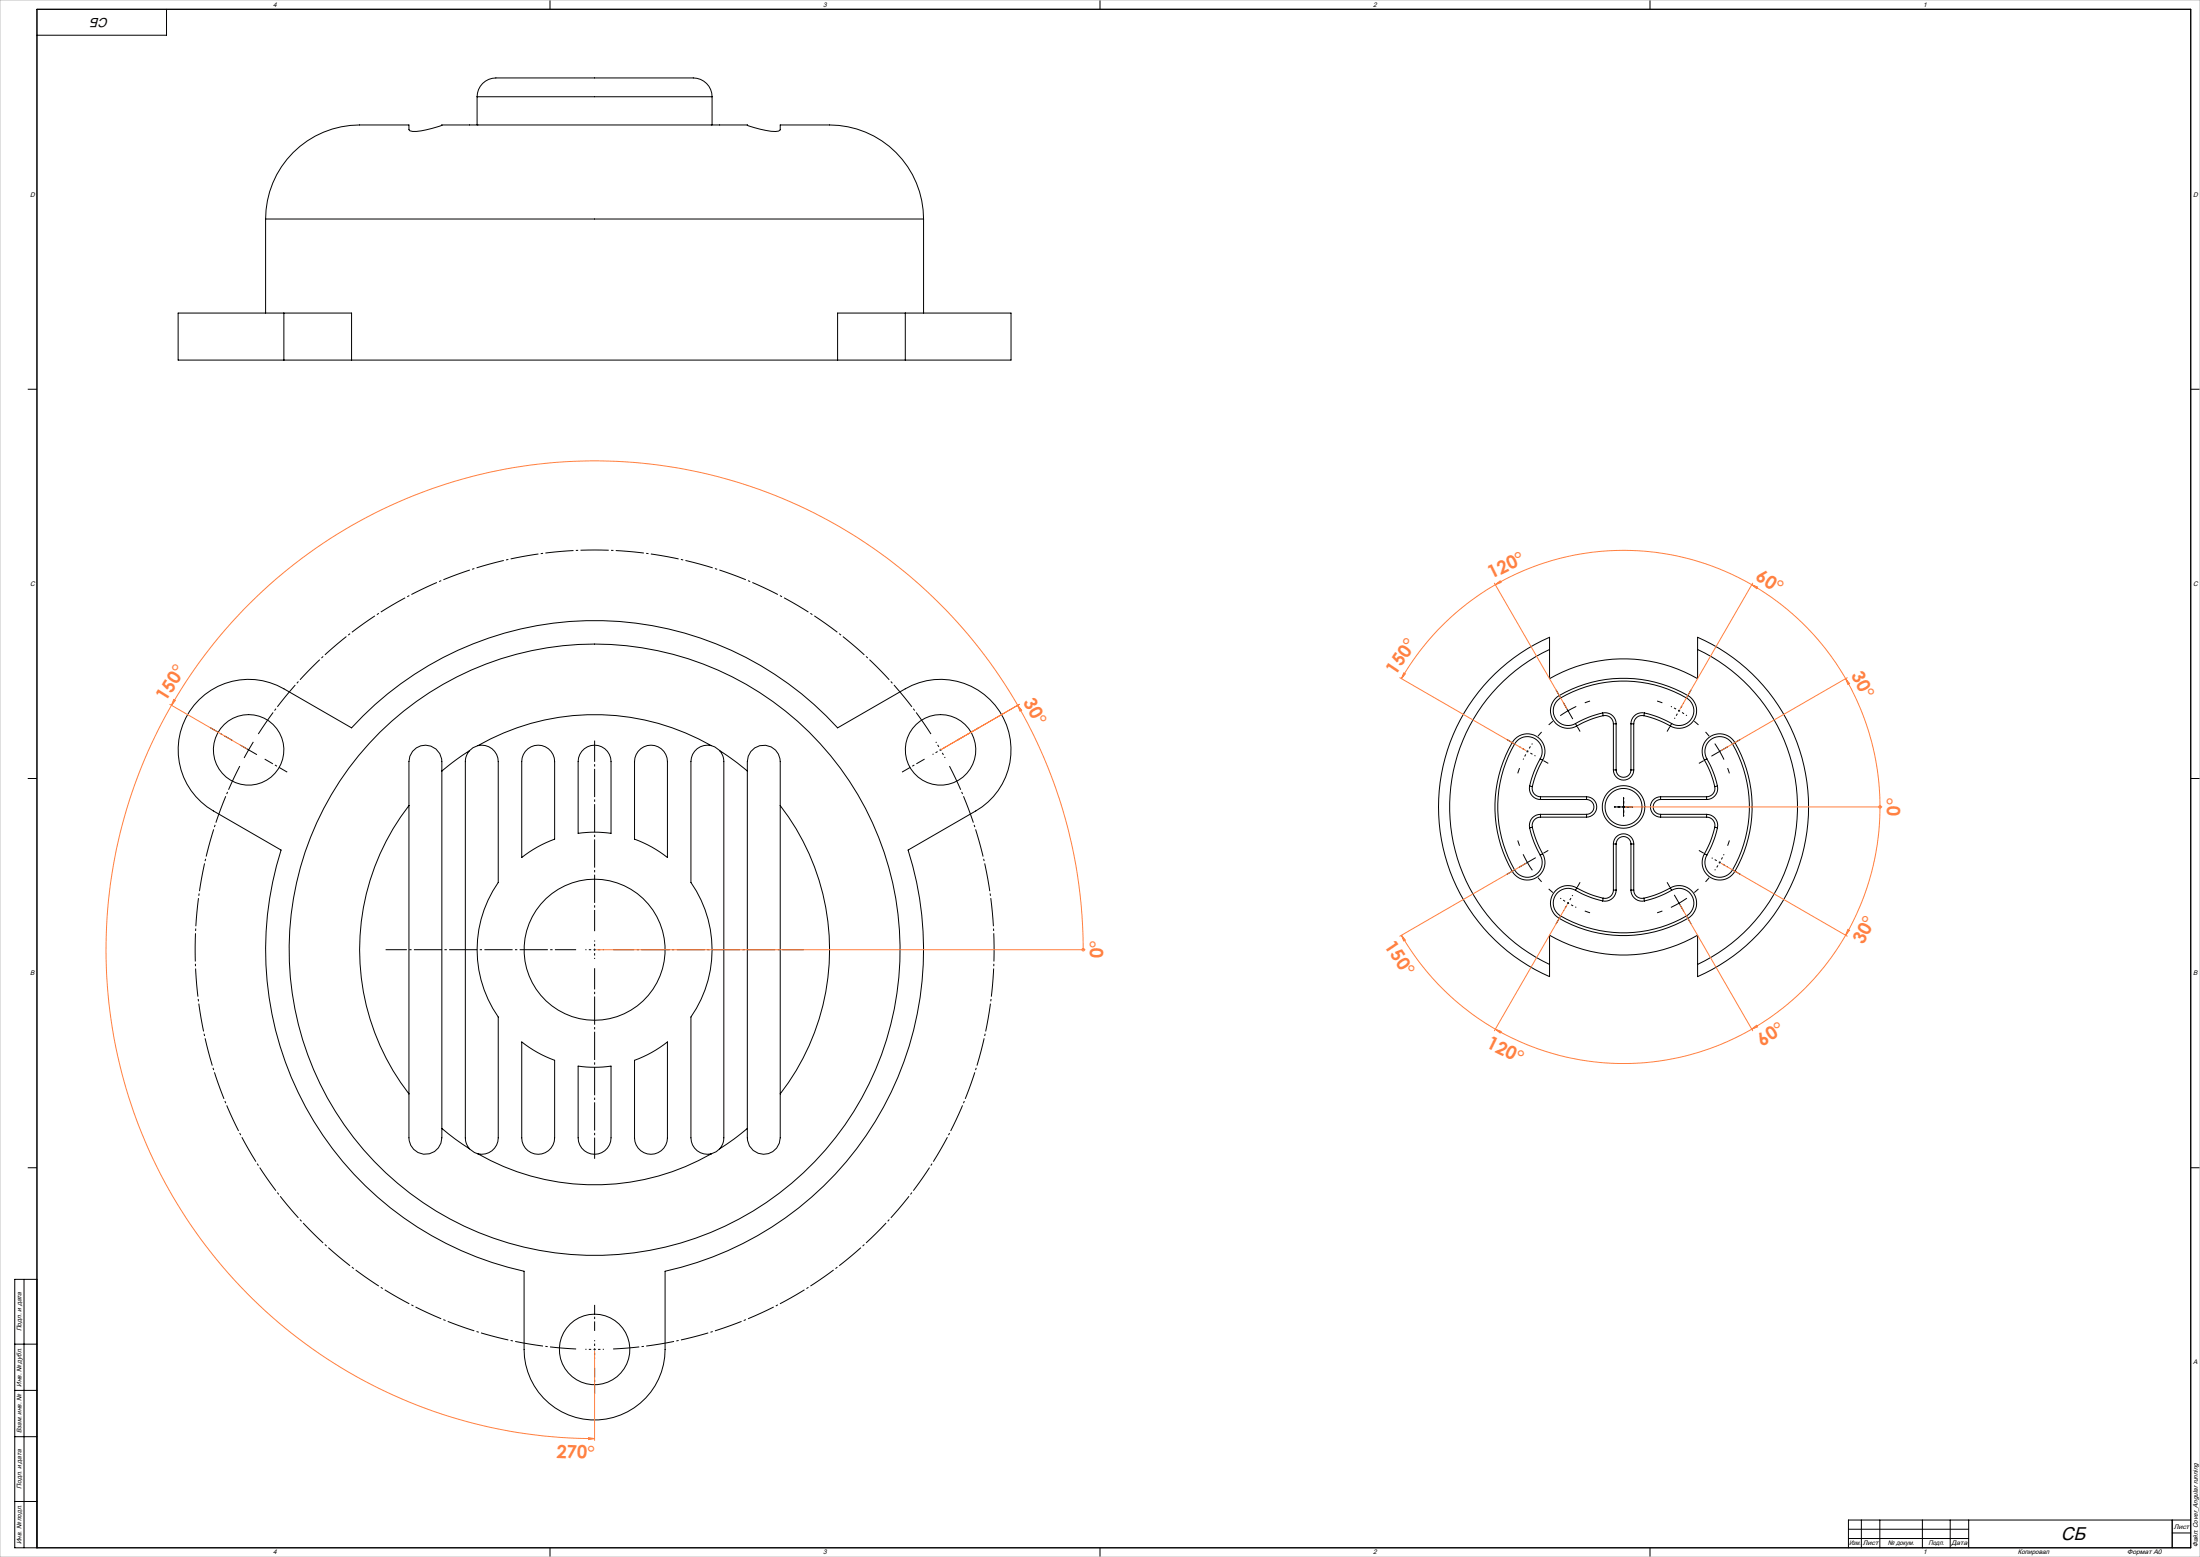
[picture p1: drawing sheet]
<svg xmlns="http://www.w3.org/2000/svg" width="1189mm" height="841mm" viewBox="0 0 1189 841" stroke-linecap="round" stroke-linejoin="round" font-family="sans-serif">
<g fill="none" stroke="#000" stroke-width=".54">
<path d="M90 5v14h-70M258 52a11 11 0 0 1 14-10h97a18 18 0 0 1 13 3 10 10 0 0 1 3 7M258 52h127M258 52v16M385 52v16M239 68a42 42 0 0 1-17 3l-1-3h-19a54 54 0 0 0-52 26 51 51 0 0 0-6 24M239 68h165M239 68h.1M404 68a44 44 0 0 0 17 3l1-1v-2h18a54 54 0 0 1 53 26 51 51 0 0 1 6 24M404 68h.1M144 118h355M144 118v51"/>
<path d="M499 118v51M153 169h-57v26h57M153 169h37v26M153 169v26M489 169h57v26h-57M489 169h-36v26M489 169v26M153 195h37M190 195h263M453 195h36M837 351a94 94 0 0 0-54 85 94 94 0 0 0 54 85M917 351a94 94 0 0 1 54 85 94 94 0 0 1-54 85"/>
<path d="M108 378a38 38 0 0 1 45-6l37 21a178 178 0 0 1 263 0l36-21a38 38 0 0 1 52 14 38 38 0 0 1-14 52l-36 21a178 178 0 0 1-132 228v42a38 38 0 0 1-38 38 38 38 0 0 1-38-38v-42a178 178 0 0 1-131-228l-37-21a38 38 0 0 1-7-60zM808 364a100 100 0 0 1 29-20v23a80 80 0 0 1 80 0v-23a100 100 0 0 1 60 92 100 100 0 0 1-60 92v-23a80 80 0 0 1-80 0v23a100 100 0 0 1-29-164zM843 376a9 9 0 0 0-4 13 9 9 0 0 0 13 3M843 376a70 70 0 0 1 69 0M843 376v1M843 377a68 68 0 0 1 68 0M843 377a8 8 0 0 0-2 11 8 8 0 0 0 10 3M845 380l5 8M911 377a8 8 0 0 1 3 11 8 8 0 0 1-11 3M912 376a9 9 0 0 1 4 13 9 9 0 0 1-13 3M912 376l-1 1M851 391l1 1"/>
<path d="M852 382l-9 5M866 385a6 6 0 0 1 7 6M866 385a52 52 0 0 0-15 6M866 385v2M866 387l-7 2-7 3M866 387a5 5 0 0 1 6 4M872 391v25M872 391h1M873 391v25M881 391h2M881 391v25M883 391v25"/>
<path d="M888 387a4 4 0 0 0-5 4M888 387l8 2 7 3M889 385a6 6 0 0 0-8 6M889 385a51 51 0 0 1 14 6M889 385l-1 2M903 391v1M130 403l9 5M137 401l-5 8M254 405l-15 11M254 405l-2 3-1 3v204l1 3 2 3M258 403a127 127 0 0 1 126 0M258 403l-2 1-2 1"/>
<path d="M258 403a9 9 0 0 1 11 8v66a63 63 0 0 0 0 72v66a9 9 0 0 1-11 8M284 406a9 9 0 0 1 10-3 9 9 0 0 1 6 8v42a64 64 0 0 0-18 10v-52v-2zM314 406a9 9 0 0 1 10-3 9 9 0 0 1 6 8v39a63 63 0 0 0-18 0v-39l1-2zM345 406a9 9 0 0 1 10-3 9 9 0 0 1 6 8v52a64 64 0 0 0-18-10v-42v-2zM384 403l5 2M384 403a9 9 0 0 0-11 8v66a63 63 0 0 1 0 72v66a9 9 0 0 0 11 8M389 405l15 11M389 405a9 9 0 0 1 2 6v204a9 9 0 0 1-2 6M817 401a9 9 0 0 1 13-3 9 9 0 0 1 4 13M817 401a69 69 0 0 0 0 70M817 401l2 1M819 402a68 68 0 0 0 0 68"/>
<path d="M819 402a8 8 0 0 1 10-3 8 8 0 0 1 3 11M832 410a52 52 0 0 0-5 15M832 410l2 1M834 411l-4 7-2 7M872 416a6 6 0 0 0 5 5 6 6 0 0 0 6-5M872 416h1M873 416a4 4 0 0 0 4 4 4 4 0 0 0 4-4M881 416h2M921 411a49 49 0 0 1 6 14M922 410a52 52 0 0 1 6 15M922 410l-1 1M927 402l5 8"/>
<path d="M934 403l-9 5M936 402a8 8 0 0 0-11-3 8 8 0 0 0-3 11M936 402a68 68 0 0 1 0 68M938 401a70 70 0 0 1 0 70M938 401a10 10 0 0 0-13-3 10 10 0 0 0-4 13M938 401l-2 1M221 435v-18a12 12 0 0 1 4-13 9 9 0 0 1 14 7v204a9 9 0 0 1-9 8 9 9 0 0 1-9-8v-24M221 435a127 127 0 0 0 0 156M221 435v156M422 435v-24a9 9 0 0 0-9-8 9 9 0 0 0-9 8v204a9 9 0 0 0 9 8 9 9 0 0 0 9-8v-24M422 435a127 127 0 0 1 0 156M422 435v156"/>
<path d="M827 425a6 6 0 0 0 6 7M827 425h1M828 425a5 5 0 0 0 5 5M833 440a6 6 0 0 0-6 7M833 430h24M833 430v2M833 440v1M833 440h24M833 432h24M857 430a6 6 0 0 1 6 6 6 6 0 0 1-6 5M857 432a4 4 0 0 1 4 4 4 4 0 0 1-4 4M857 430v2"/>
<path d="M857 440v1M872 436h10M877 431v10M897 430a6 6 0 0 0-5 6 6 6 0 0 0 5 5M897 432a4 4 0 0 0-4 4 4 4 0 0 0 4 4M897 430h25M897 440h25M897 432h25M897 430v2M897 440v1M922 440a6 6 0 0 1 6 7M922 430v2"/>
<path d="M922 440v1M927 425a5 5 0 0 1-5 5M928 425a6 6 0 0 1-6 7M928 425h-1M827 447a51 51 0 0 0 5 15M828 447l2 7 4 7M828 447h-1M833 441a5 5 0 0 0-5 6M833 441h24M872 456a6 6 0 0 1 5-6 6 6 0 0 1 6 6M872 456v25M872 456h1"/>
<path d="M873 456a4 4 0 0 1 4-4 4 4 0 0 1 4 4M873 456v25M881 456v25M881 456h2M883 456v25M897 441h25M922 441a5 5 0 0 1 5 6M927 447l-2 7-4 7M927 447h1M928 447a51 51 0 0 1-6 15M819 470l-2 1M823 461l5 9"/>
<path d="M830 463l-9 5M832 462a8 8 0 0 1-3 11 8 8 0 0 1-10-3M834 461a9 9 0 0 1-4 13 9 9 0 0 1-13-3M834 461l-2 1M852 480l7 3 7 2M852 480a9 9 0 0 0-13 3 9 9 0 0 0 4 13M852 480l-1 1M903 480a9 9 0 0 1 13 3 9 9 0 0 1-4 13M903 480l-7 3-8 2M903 480v1M921 461a10 10 0 0 0 4 13 10 10 0 0 0 13-3M921 461l1 1"/>
<path d="M922 462a8 8 0 0 0 3 11 8 8 0 0 0 11-3M936 470l2 1M843 496a70 70 0 0 0 69 0M843 495a68 68 0 0 0 68 0M843 495v1M851 481a8 8 0 0 0-10 3 8 8 0 0 0 2 11M851 481l8 3 7 3M866 485v2M872 481a5 5 0 0 1-6 4M872 481h1M873 481a6 6 0 0 1-7 6M881 481a6 6 0 0 0 8 6"/>
<path d="M881 481h2M883 481a4 4 0 0 0 5 4M888 485l1 2M903 481a8 8 0 0 1 11 3 8 8 0 0 1-3 11M903 481l-7 3-7 3M905 483l5 9M911 495l1 1M912 485l-9 5M282 563a64 64 0 0 0 18 10v42a9 9 0 0 1-9 8 9 9 0 0 1-9-8zM312 576a63 63 0 0 0 18 0v39a9 9 0 0 1-9 8 9 9 0 0 1-9-8zM343 573a64 64 0 0 0 18-10v52a9 9 0 0 1-9 8 9 9 0 0 1-9-8zM239 610l15 11"/>
<path d="M404 610l-15 11M254 621l4 2M258 623a127 127 0 0 0 126 0M389 621l-5 2M13 691v145M20 691h-12v145h1176v-831h-1164v831M8 726h12M8 751h12M8 776h12M8 811h12M999 826h65M999 831h65"/>
<path d="M1006 821v15M1016 821v15M1039 821v15M1054 821v15M1064 821v15M1174 821v15M1174 828h10M1184 821h-185v15"/>
<circle cx="134" cy="405" r="19"/>
<circle cx="508" cy="405" r="19"/>
<circle cx="877" cy="436" r="10"/>
<circle cx="877" cy="436" r="11"/>
<circle cx="321" cy="513" r="38"/>
<circle cx="321" cy="513" r="165"/>
<circle cx="321" cy="729" r="19"/>
</g>
<g fill="none" stroke="#000" stroke-width=".54" stroke-dasharray="15.2 1.3 1.3 1.3" stroke-dashoffset="14.6" stroke-linecap="butt">
<path d="M907 384l-4-2M907 384l5 3M907 384l3-4M907 384l-2 4M508 405l-2-4M508 405l3 4M508 405l5-2M508 405l-4 3M826 406l-3 4M826 406l2-4M826 406l-5-3M826 406l4 2"/>
<path d="M877 436v-5M877 436h-5M877 436v5M877 436h5M929 466l3-5M929 466l-2 4M929 466l5 2M929 466l-4-3M847 488l5 2M847 488l-4-3M847 488l-2 4M847 488l3-5"/>
<path d="M321 513v-5M321 513h-5M321 513v5M321 513h5M321 729h5M321 729h-5M321 729v5M321 729v-5"/>
</g>
<path d="M503 396a216 216 0 0 0-363 0M130 414a216 216 0 0 0 181 315M331 729a216 216 0 0 0 182-315" fill="none" stroke="#000" stroke-width=".54" stroke-dasharray="15.2 1.3 1.3 1.3" stroke-dashoffset="1.1" stroke-linecap="butt"/>
<g fill="none" stroke="#000" stroke-width=".54" stroke-dasharray="15.2 1.3 1.3 1.3" stroke-linecap="butt">
<path d="M842 375l-1-2M857 380l2-1M898 380l-2-1M912 375l2-2M831 398l2-3M839 390l-2 2M852 393l2 2M902 393l-1 2M916 390l2 2M924 398l-2-3M817 401l-3-2M821 415l-1 3"/>
<path d="M834 411l3 1M921 411l-3 1M934 415l1 3M938 401l3-2M821 457l-1-3M934 457l1-3M817 471l-3 1M831 474l2 2M834 461l3-2M852 479l2-2M902 479l-1-2M921 461l-3-2"/>
<path d="M924 474l-2 2M938 471l3 1M839 482l-2-2M842 496l-1 3M857 492l2 1M898 492l-2 1M912 496l2 3M916 482l2-2"/>
</g>
<g fill="none" stroke="#ff8040" stroke-width=".54">
<path d="M808 315l39 68M808 316a139 139 0 0 1 139 0M808 316l3-2v1zM808 316a139 139 0 0 0-51 51M947 316a139 139 0 0 1 50 51M947 316l3 1-1 1zM947 315l-39 68M94 378h1l-2 3zM757 366l68 39M759 363l1 1-3 3zM997 367a139 139 0 0 1 19 69M997 367l3 2-1 1z"/>
<path d="M998 366l-68 39M92 380l41 25M93 381a264 264 0 0 0 228 396M93 381a264 264 0 0 1 457 0M550 381a264 264 0 0 1 35 132M550 381l2 3h-1zM551 380l-43 25M878 436h139M1016 436a138 138 0 0 1-19 69M1016 436h.1M825 466l-68 40M930 466l68 40"/>
<path d="M847 489l-39 68M908 489l39 68M322 513h264M585 513h.1M757 505a139 139 0 0 0 51 51M757 505l3 3h-1zM997 505a138 138 0 0 1-50 51M999 502l1 1-3 2zM808 556a139 139 0 0 0 139 0M808 556l3 1v1zM947 556l2-2 1 1zM321 730v48"/>
<path d="M318 777h3l-3 1z"/>
<circle cx="1016" cy="436" r=".7"/>
<circle cx="585" cy="513" r=".7"/>
</g>
<path d="M126 400l-12-7M143 410l12 7M500 410l-12 7M517 400l12-7M321 719v-14M321 739v14" fill="none" stroke="#000" stroke-width=".54" stroke-dasharray="15.2 1.3 1.3 1.3" stroke-dashoffset="10.1" stroke-linecap="butt"/>
<path d="M311 513h-103M321 503v-103M331 513h103M321 523v103" fill="none" stroke="#000" stroke-width=".54" stroke-dasharray="15.2 1.3 1.3 1.3" stroke-dashoffset="3.8" stroke-linecap="butt"/>
<path d="M297 5v-5M595 5v-5M892 5v-5M20 210h-5M1184 210h5M20 421h-5M1184 421h5M20 631h-5M1184 631h5M297 836v5M595 836v5M892 836v5" fill="none" stroke="#000" stroke-width=".54" stroke-dasharray="6.3 1.3 1.3 1.3 1.3 1.3" stroke-linecap="butt"/>
<path d="M0 0h1189v841h-1189z" fill="none" stroke="#c0c0c0" stroke-width=".54"/>
<g fill="#ff8040">
<path d="M997 367l3 2-1 1z"/>
<path d="M550 381l2 3h-1z"/>
<path d="M757 505l3 3h-1z"/>
<path d="M947 316l3 1-1 1z"/>
<path d="M808 556l3 1v1z"/>
<path d="M318 777h3l-3 1z"/>
<path d="M808 316l3-2v1z"/>
<path d="M947 556l2-2 1 1z"/>
<path d="M759 363l1 1-3 3z"/>
<path d="M94 378h1l-2 3z"/>
<path d="M999 502l1 1-3 2z"/>
</g>
<text font-size="10" x="1114" y="832">СБ</text>
<g font-size="9.9" fill="#ff8040">
<text x="806" y="313" transform="rotate(-26 806 313)">120°</text>
<text x="948" y="313" transform="rotate(33 948 313)">60°</text>
<text x="754" y="365" transform="rotate(-56 754 365)">150°</text>
<text x="1000" y="365" transform="rotate(63 1000 365)">30°</text>
<text x="90" y="379" transform="rotate(-58 90 379)">150°</text>
<text x="553" y="379" transform="rotate(62 553 379)">30°</text>
<text x="1027" y="441" transform="rotate(-90 1027 441)">0°</text>
<text x="748" y="511" transform="rotate(56 748 511)">150°</text>
<text x="1007" y="510" transform="rotate(-63 1007 510)">30°</text>
<text x="596" y="518" transform="rotate(-90 596 518)">0°</text>
<text x="803" y="566" transform="rotate(26 803 566)">120°</text>
<text x="952" y="565" transform="rotate(-33 952 565)">60°</text>
<text x="301" y="787" transform="rotate(2 301 787)">270°</text>
</g>
<text font-size="7.1" x="59" y="10" transform="rotate(-180 59 10)">СБ</text>
<g font-size="3.6">
<text x="148" y="4">4</text>
<text x="445" y="4">3</text>
<text x="742" y="4">2</text>
<text x="1039" y="4">1</text>
<text x="16" y="106">D</text>
<text x="1185" y="106">D</text>
<text x="16" y="316">C</text>
<text x="1185" y="316">C</text>
<text x="16" y="527">B</text>
<text x="1185" y="527">B</text>
<text x="12" y="719" transform="rotate(-90 12 719)">Подп. и дата</text>
<text x="1185" y="737">A</text>
<text x="12" y="749" transform="rotate(-90 12 749)">Инв. № дубл.</text>
<text x="12" y="774" transform="rotate(-90 12 774)">Взам. инв. №</text>
<text x="12" y="804" transform="rotate(-90 12 804)">Подп. и дата</text>
<text x="1175" y="826">Лист</text>
<text x="12" y="834" transform="rotate(-90 12 834)">Инв. № подл.</text>
<text x="148" y="840">4</text>
<text x="445" y="840">3</text>
<text x="742" y="840">2</text>
<text x="999" y="835">Изм.</text>
<text x="1007" y="835">Лист</text>
<text x="1020" y="835">№ докум.</text>
<text x="1039" y="840">1</text>
<text x="1042" y="835">Подп.</text>
<text x="1055" y="835">Дата</text>
<text x="1090" y="840">Копировал</text>
<text x="1150" y="840">Формат А0</text>
<text x="1188" y="836" transform="rotate(-90 1188 836)">Файл: Cover_Angular running</text>
</g>
</svg>
